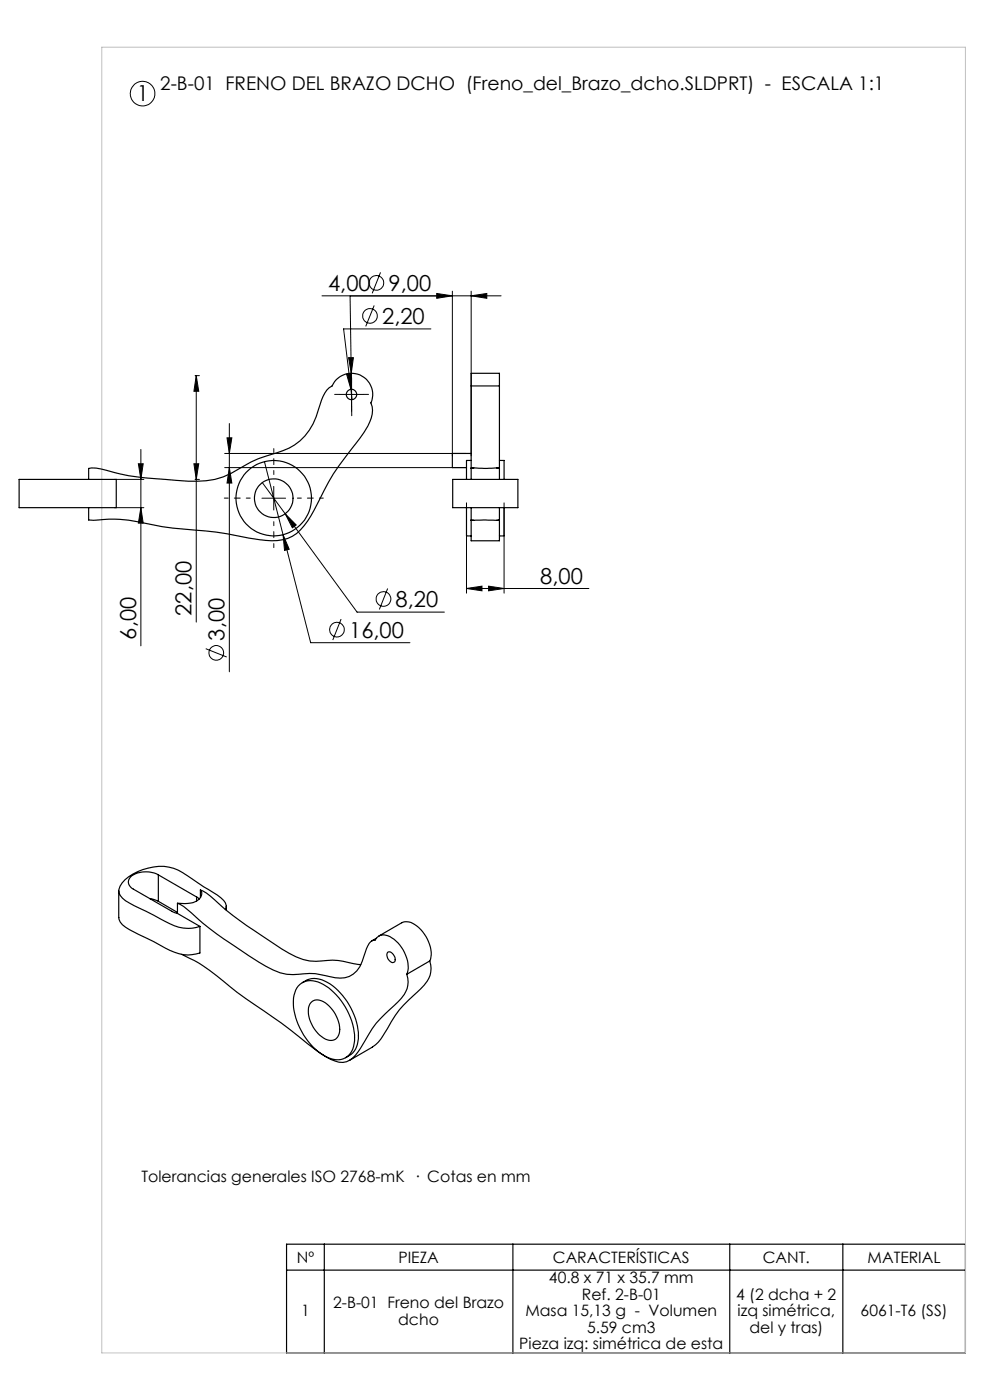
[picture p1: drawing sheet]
<svg xmlns="http://www.w3.org/2000/svg" width="210mm" height="297mm" viewBox="0 0 210 297" stroke-linecap="round" stroke-linejoin="round" font-family="sans-serif">
<g fill="none" stroke="#000" stroke-width=".21">
<path d="M80.7 57.8l-1.7 4.4M41.4 79.7h.9M41.6 79.7l.6 3.3h-1.1zM41.6 79.7v52.3M68.3 62.8h38M73.5 79.4l1-.1-.1 3.3zM73.9 75.9h1.1l-.5 3.3zM74.5 79.2l.1 9M79.4 64.8l-1.8 4.4M91.4 69.8h-18.5l1.5 12.8M92.6 62.3l3.4 .5-3.4 .5zM92.7 62.8h-18.4l.2 16.4"/>
<path d="M96 61.8v34.9M99.9 62.8l3.4-.5v1zM99.9 61.8v34.9M29.4 98.4h1l-.5 3.3zM29.9 95.4v41.6M41.1 98.4h1.1l-.6 3.3zM47.7 96.2h51.3M47.7 99.2h51.3M48.2 92.9h1l-.6 3.3zM48.6 99.2l.6 3.3h-1zM48.6 89.8v52.7M56.1 97.9l9.8 38.4h21.1"/>
<path d="M72.1 83.7h4.9M74.4 82.6l.3 2.2M74.6 81.2v5M24.3 101.7h6.2M24.3 107.7h6.2M29.9 107.7l.5 3.3h-1zM41.4 101.7h.9M55.6 105.7h5M55.6 102.4l4.9 6.6M58.1 103.2v5M60 113.4l1.3 3.1-.9 .3zM60.5 109l2.3 2.4-.8 .6z"/>
<path d="M60.5 109l15.2 20.9h18.6M99 106.7v19.1M106.9 106.7v19.1M43.6 137.6l4.5 1.8M72.4 131.3l-1.8 4.5M82.2 124.8l-1.7 4.5M99 124.8l3.2-.4v.9zM99 124.8h25.9M103.6 124.4l3.3 .4-3.3 .5z"/>
<circle cx="30.2" cy="19.9" r="2.6"/>
<circle cx="78.5" cy="67" r="1.55"/>
<circle cx="79.8" cy="60" r="1.56"/>
<circle cx="45.9" cy="138.5" r="1.56"/>
<circle cx="71.5" cy="133.6" r="1.56"/>
<circle cx="81.3" cy="127.1" r="1.56"/>
</g>
<g fill="none" stroke="#000" stroke-width=".25">
<path d="M99.9 99.4h6M99.9 81.9v17.3M99.9 97.7h-.9v4M99.9 96.2h-3.9v3h3M99.9 81.9v-2.7h6v2.7M99.9 99.4v2.3M99.9 81.9h6M100.5 99.3l-.6 .1M105.3 99.3l.6 .1M105.9 81.9v17.3M105.9 97.7h1v4M105.9 99.4v2.3"/>
<path d="M4.1 101.7h20.6v6h-20.6zM18.8 101.7v-2.3a13.3 13.3 0 0 1 5.6 .9l1.1 .2a108.4 108.4 0 0 0 16.4 1.6 14.9 14.9 0 0 0 8.5-2.5 25.6 25.6 0 0 1 8.3-3.5 12 12 0 0 0 8.9-9.5 9.1 9.1 0 0 1 2.2-4.3l.6-.4a4.5 4.5 0 0 1 6-2.4 4.5 4.5 0 0 1 2.3 6 5.5 5.5 0 0 1-.7 4.9l-1.7 2.6a64.4 64.4 0 0 0-9.7 15.3 13.5 13.5 0 0 1-4.6 5.5 10.8 10.8 0 0 1-6.9 .7l-4.6-.8a105.1 105.1 0 0 0-13.8-1.7l-4.1-.6a31.9 31.9 0 0 0-12.8-1l-1-.1v-2.6M96 101.7h13.9v6h-13.9zM99 107.7v6h.9M99.9 110.3h6M99.9 110.4v4.3h6v-4.3M99.9 107.7v2.7h.6M105.9 107.7v2.7h-.6M106.9 107.7v6h-1M25.2 189v5.7M25.2 194.7a2.53 2.53 0 0 0 1.4 2l7.5 3.9a9.6 9.6 0 0 0 8.3 1.6v-5.7M31.8 190.6l1.8 .6"/>
<path d="M33.6 185.6a5.5 5.5 0 0 0-5.9 .5 1.55 1.55 0 0 0 .6 2.5l8.2 4.8 1.1 .4M33.6 185.6l8.1 4.7M33.6 185.6v5.6M33.6 191.2l4 2.4M37.6 191.6a21.1 21.1 0 0 1 5.4 4.3 125.6 125.6 0 0 0 14.9 9.9 10 10 0 0 0 6.6 .8 21.8 21.8 0 0 1 6.7 .8 4.8 4.8 0 0 0 5.6-3.5l.5-1.3a4.7 4.7 0 0 1 1.8-3.1l.5-.1a2.25 2.25 0 0 1 3.5-.4 7.5 7.5 0 0 1 3.3 7.3l-.1 .4M37.6 193.8l4.8 2.7M37.6 191.6v2.2M41.7 190.3l.6 .4M41.7 190.3v.8M42.5 188.8a1.64 1.64 0 0 1-1 2.5l-1.7 .4-2.2-.1M42.5 188.8a16.1 16.1 0 0 1 4.6 3.5 119.4 119.4 0 0 0 15.7 10.7 10.4 10.4 0 0 0 6.6 .8 21.8 21.8 0 0 1 6.6 .8h.5M42.5 188.8v1.6"/>
<path d="M47.8 192.9a1.55 1.55 0 0 0-.4-1.9l-1.3-1.1-6.3-4.1a9.5 9.5 0 0 0-9.6-1.3 8.4 8.4 0 0 0-4.7 3.5 1.91 1.91 0 0 0 .5 2.5l.6 .6 1.8 1 6.7 3.4a8.5 8.5 0 0 0 7.3 1M48 192.2v.9M79.8 199l-.9 .6M80.4 198.6l4.8-2.8a3.2 3.2 0 0 1 3.7 1 7.6 7.6 0 0 1 2.4 6.7l-.1 .4M38.6 202.5a32.6 32.6 0 0 1 8.8 5.7l2.9 2.3a234.8 234.8 0 0 1 16.9 12.4l1.5 1M63.3 209.2a3.8 3.8 0 0 1 4.7-.6 14 14 0 0 1 7.2 12.2 3.7 3.7 0 0 1-4.4 4 12.3 12.3 0 0 1-7.8-8.2 7.9 7.9 0 0 1 .3-7.4zM64.1 208.5a4.5 4.5 0 0 1 5.3-.1 14.1 14.1 0 0 1 6.6 11.9 4.4 4.4 0 0 1-2.7 4.1M65.9 212.8a2.17 2.17 0 0 1 3.1 0 7.2 7.2 0 0 1 3 6.4 1.9 1.9 0 0 1-3 1.2 7 7 0 0 1-3.5-7zM82.3 202a1.48 1.48 0 0 1 1.5 1.8l-.1 .2a.97 .97 0 0 1-1.4-.6l-.2-.9zM86.3 206.7a5.3 5.3 0 0 1-2 5.9 29.3 29.3 0 0 0-7.9 9.8 5.3 5.3 0 0 1-3.7 3 7.3 7.3 0 0 1-3.9-1.5M91.2 203.9a5.2 5.2 0 0 1-2 5.9 26.7 26.7 0 0 0-7 8.4 10.4 10.4 0 0 1-3.2 3.9l-4.9 2.9M91.2 203.9l-4.9 2.8"/>
<path d="M60.8 263.9h144v23.1h-144zM60.8 269.4h144M68.8 263.9v23.1M108.8 263.9v23.1M154.8 263.9v23.1M178.8 263.9v23.1"/>
<circle cx="74.6" cy="83.7" r="1.1"/>
<circle cx="58.1" cy="105.7" r="4.1"/>
<circle cx="58.1" cy="105.7" r="8"/>
</g>
<path d="M53.1 105.7h-5.5M58.1 100.7v-5.5M58.1 110.7v5.5M63.1 105.7h5.5" fill="none" stroke="#000" stroke-width=".21" stroke-dasharray="15.2 1.3 1.3 1.3" stroke-dashoffset="14.4"/>
<path d="M72.1 83.7h-1.1M74.6 81.2v-1.1M74.6 86.2v1.1M77.1 83.7h1.1" fill="none" stroke="#000" stroke-width=".21" stroke-dasharray="15.2 1.3 1.3 1.3"/>
<path d="M21.6 10h183.2v277h-183.2z" fill="none" stroke="#c0c0c0" stroke-width=".21"/>
<g fill="#000">
<path d="M99.9 62.8l3.4-.5v1zM92.6 62.3l3.4 .5-3.4 .5z"/>
<path d="M29.4 98.4h1l-.5 3.3zM29.9 107.7l.5 3.3h-1zM48.2 92.9h1l-.6 3.3zM48.6 99.2l.6 3.3h-1z"/>
<path d="M41.1 98.4h1.1l-.6 3.3zM41.6 79.7l.6 3.3h-1.1z"/>
<path d="M60 113.4l.4 3.4 .9-.3zM73.9 75.9l.6 3.3 .5-3.3zM60.5 109l1.5 3 .8-.6zM73.5 79.4l.9 3.2 .1-3.3z"/>
<path d="M103.6 124.4l3.3 .4-3.3 .5zM99 124.8l3.2-.4v.9z"/>
</g>
<g font-size="4.7">
<text x="29" y="21.5">1</text>
<text x="69.6" y="61.7">4,00</text>
<text x="82.4" y="61.7">9,00</text>
<text x="81.1" y="68.7">2,20</text>
<text x="114.6" y="123.8">8,00</text>
<text x="40.6" y="130.6" transform="rotate(-90 40.6 130.6)">22,00</text>
<text x="83.9" y="128.8">8,20</text>
<text x="28.9" y="135.7" transform="rotate(-90 28.9 135.7)">6,00</text>
<text x="47.6" y="135.9" transform="rotate(-90 47.6 135.9)">3,00</text>
<text x="74.1" y="135.3">16,00</text>
</g>
<text font-size="4" x="34" y="19.1">2-B-01 FRENO DEL BRAZO DCHO (Freno_del_Brazo_dcho.SLDPRT) - ESCALA 1:1</text>
<g font-size="3.3">
<text x="30" y="250.8">Tolerancias generales ISO 2768-mK · Cotas en mm</text>
<text x="63" y="267.9">Nº</text>
<text x="84.5" y="267.9">PIEZA</text>
<text x="117.3" y="267.9">CARACTERÍSTICAS</text>
<text x="161.8" y="267.9">CANT.</text>
<text x="184" y="267.9">MATERIAL</text>
<text x="116.4" y="272.2">40.8 x 71 x 35.7 mm</text>
<text x="123.4" y="275.7">Ref. 2-B-01</text>
<text x="156.2" y="275.7">4 (2 dcha + 2</text>
<text x="63.9" y="279.1">1</text>
<text x="70.7" y="277.5">2-B-01 Freno del Brazo</text>
<text x="84.5" y="281">dcho</text>
<text x="111.5" y="279.2">Masa 15,13 g - Volumen</text>
<text x="156.4" y="279.2">izq simétrica,</text>
<text x="182.6" y="279.1">6061-T6 (SS)</text>
<text x="110.2" y="286.2">Pieza izq: simétrica de esta</text>
<text x="124.5" y="282.7">5.59 cm3</text>
<text x="159" y="282.7">del y tras)</text>
</g>
</svg>
